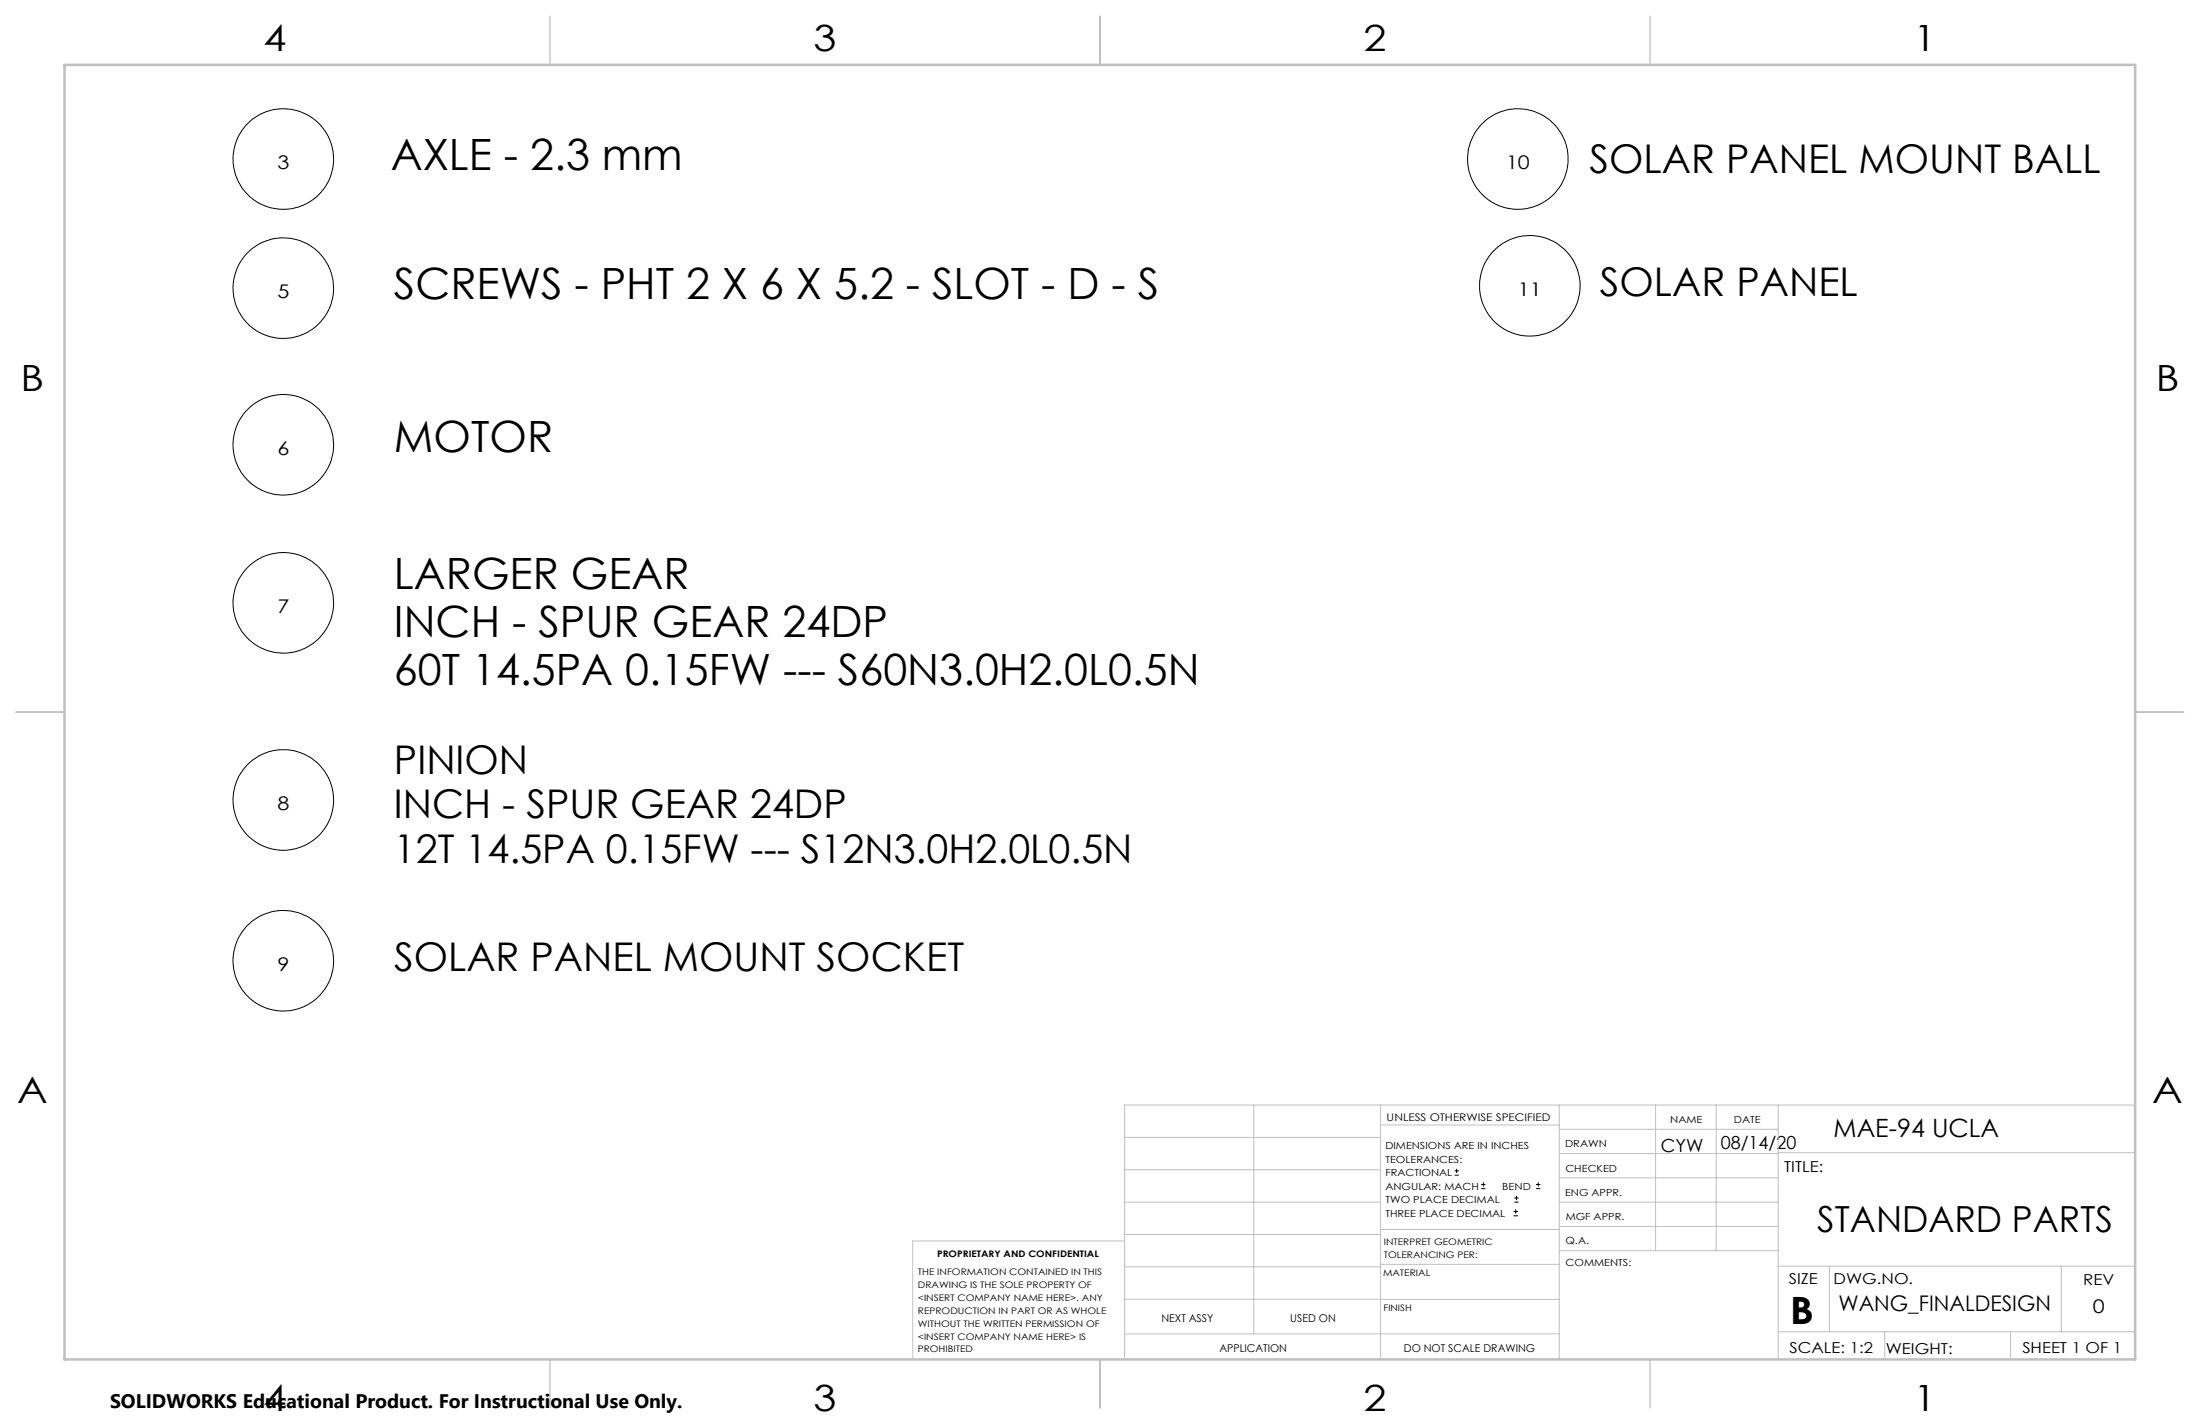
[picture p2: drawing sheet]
<svg xmlns="http://www.w3.org/2000/svg" width="432mm" height="279mm" viewBox="0 0 432 279" stroke-linecap="round" stroke-linejoin="round" font-family="sans-serif">
<g fill="none" stroke="#000" stroke-width=".2">
<path d="M285.5 230.6h.8M285.5 229.7h.8M285.9 229.3v.9M290.7 233.2h.8M290.7 232.4h.8M291.1 232v.8M297.1 238.5h.8M297.1 237.7h.8M297.2 235.9h.9M297.2 235.1h.9M297.5 237.3v.8M297.6 234.6v.9"/>
<path d="M301.5 233.2h.8M301.5 232.4h.8M301.9 232v.8"/>
<circle cx="55.6" cy="31.2" r="9.9"/>
<circle cx="297.9" cy="31.2" r="9.9"/>
<circle cx="55.6" cy="56.5" r="9.9"/>
<circle cx="300.3" cy="56.1" r="9.9"/>
<circle cx="55.6" cy="87.3" r="9.9"/>
<circle cx="55.6" cy="118.3" r="9.9"/>
<circle cx="55.6" cy="157" r="9.9"/>
<circle cx="55.6" cy="188.5" r="9.9"/>
</g>
<g fill="none" stroke="#c0c0c0" stroke-width=".2">
<path d="M246.1 216.8v44.9M271 216.8v49.9M306 216.8v49.9M324.9 216.8v28.6M336.8 216.8v28.6M349 216.8v49.9M419.1 216.8h-198.4v49.9M220.7 235.9h50.3M220.7 229.5h50.3M220.7 223.2h50.3M271 220.7h35M306 231.1h43"/>
<path d="M306 226.3h43M306 221.6h43M306 235.9h43M349 226.2h70.1M220.7 248.6h50.3M220.7 242.2h50.3M220.7 254.9h50.3M220.7 243.5h-41.6v23.2M271 255h35M271 248.1h35M271 241.2h35M306 245.4h43"/>
<path d="M306 240.6h43M349 248.4h70.1M359.1 248.4v12.9M404.6 248.4v12.9M220.7 261.7h85.3M349 261.3h70.1M369.9 261.3v5.4M394.6 261.3v5.4"/>
</g>
<path d="M108 3.2v9.5M215.9 3.2v9.5M323.8 3.2v9.5M3.1 139.7h9.6M419.1 139.7h9.5M108 266.7v9.6M215.9 266.7v9.6M323.8 266.7v9.6" fill="none" stroke="#c0c0c0" stroke-width=".25"/>
<path d="M12.7 12.7h406.4v254h-406.4z" fill="none" stroke="#c0c0c0" stroke-width=".5"/>
<g font-size="8.5">
<text x="76.7" y="33.4">AXLE - 2.3 mm</text>
<text x="77.3" y="58.7">SCREWS - PHT 2 X 6 X 5.2 - SLOT - D - S</text>
<text x="77.3" y="88.7">MOTOR</text>
<text x="77.3" y="115.5">LARGER GEAR</text>
<text x="77.3" y="124.9">INCH - SPUR GEAR 24DP</text>
<text x="77.3" y="134.4">60T 14.5PA 0.15FW --- S60N3.0H2.0L0.5N</text>
</g>
<g font-size="7.8">
<text x="312" y="34">SOLAR PANEL MOUNT BALL</text>
<text x="314" y="58.2">SOLAR PANEL</text>
<text x="77.3" y="151.8">PINION</text>
<text x="77.3" y="160.6">INCH - SPUR GEAR 24DP</text>
<text x="77.3" y="169.3">12T 14.5PA 0.15FW --- S12N3.0H2.0L0.5N</text>
<text x="77.3" y="190.6">SOLAR PANEL MOUNT SOCKET</text>
</g>
<text font-size="7.4" x="351.3" y="259.8">B</text>
<g font-size="7.1">
<text x="51.7" y="10.1">4</text>
<text x="159.7" y="10.1">3</text>
<text x="267.6" y="10.1">2</text>
<text x="375.6" y="10.1">1</text>
<text x="4" y="76.7">B</text>
<text x="423.1" y="76.7">B</text>
<text x="3.3" y="216.4">A</text>
<text x="422.4" y="216.4">A</text>
<text x="356.7" y="241.8">STANDARD PARTS</text>
<text x="51.7" y="276.8">4</text>
<text x="159.7" y="276.8">3</text>
<text x="267.6" y="276.8">2</text>
<text x="375.6" y="276.8">1</text>
</g>
<text font-size="4.9" x="359.9" y="223.1">MAE-94 UCLA</text>
<text font-size="4.2" x="360.8" y="257.1">WANG_FINALDESIGN</text>
<text font-size="3.8" x="21.6" y="276.3">SOLIDWORKS Educational Product. For Instructional Use Only.</text>
<g font-size="3.7">
<text x="54.4" y="33.1">3</text>
<text x="295.6" y="33.1">10</text>
<text x="54.4" y="58.5">5</text>
<text x="297.9" y="58">11</text>
<text x="54.4" y="89.2">6</text>
<text x="54.4" y="120.2">7</text>
<text x="54.4" y="158.9">8</text>
<text x="54.4" y="190.4">9</text>
<text x="410.8" y="257.6">0</text>
</g>
<g font-size="3.5">
<text x="326" y="226">CYW</text>
<text x="337.8" y="225.5">08/14/20</text>
</g>
<g font-size="3">
<text x="350.2" y="229.9">TITLE:</text>
<text x="351.1" y="251.9">SIZE</text>
<text x="359.9" y="251.9">DWG.NO.</text>
<text x="408.9" y="252">REV</text>
<text x="351.2" y="265.5">SCALE: 1:2</text>
<text x="370.1" y="265.6">WEIGHT:</text>
<text x="396.9" y="265.5">SHEET 1 OF 1</text>
</g>
<g font-size="2.1">
<text x="272.2" y="219.9">UNLESS OTHERWISE SPECIFIED</text>
<text x="227.9" y="259.4">NEXT ASSY</text>
<text x="253.3" y="259.4">USED ON</text>
<text x="239.4" y="265.2">APPLICATION</text>
<text x="275.5" y="265.3">DO NOT SCALE DRAWING</text>
</g>
<g font-size="1.9">
<text x="327.8" y="220.3">NAME</text>
<text x="340.3" y="220.4">DATE</text>
<text x="271.9" y="225.5">DIMENSIONS ARE IN INCHES</text>
<text x="307.2" y="225.1">DRAWN</text>
<text x="271.9" y="228.1">TEOLERANCES:</text>
<text x="271.9" y="230.8">FRACTIONAL</text>
<text x="271.9" y="233.4">ANGULAR: MACH</text>
<text x="294.9" y="233.4">BEND</text>
<text x="307.3" y="230">CHECKED</text>
<text x="271.9" y="236.1">TWO PLACE DECIMAL</text>
<text x="271.9" y="238.7">THREE PLACE DECIMAL</text>
<text x="307.2" y="234.7">ENG APPR.</text>
<text x="307.3" y="239.4">MGF APPR.</text>
<text x="307.3" y="244.1">Q.A.</text>
<text x="307.3" y="248.3">COMMENTS:</text>
</g>
<g font-size="1.8">
<text x="271.6" y="244.3">INTERPRET GEOMETRIC</text>
<text x="180.2" y="250.2">THE INFORMATION CONTAINED IN THIS</text>
<text x="183.9" y="246.6">PROPRIETARY AND CONFIDENTIAL</text>
<text x="271.5" y="250.4">MATERIAL</text>
<text x="271.6" y="246.8">TOLERANCING PER:</text>
<text x="180.2" y="252.7">DRAWING IS THE SOLE PROPERTY OF</text>
<text x="180.2" y="255.3">&lt;INSERT COMPANY NAME HERE&gt;. ANY</text>
<text x="180.2" y="257.8">REPRODUCTION IN PART OR AS WHOLE</text>
<text x="271.5" y="257.2">FINISH</text>
<text x="180.2" y="260.3">WITHOUT THE WRITTEN PERMISSION OF</text>
<text x="180.2" y="262.8">&lt;INSERT COMPANY NAME HERE&gt; IS</text>
<text x="180.2" y="265.4">PROHIBITED</text>
</g>
</svg>
